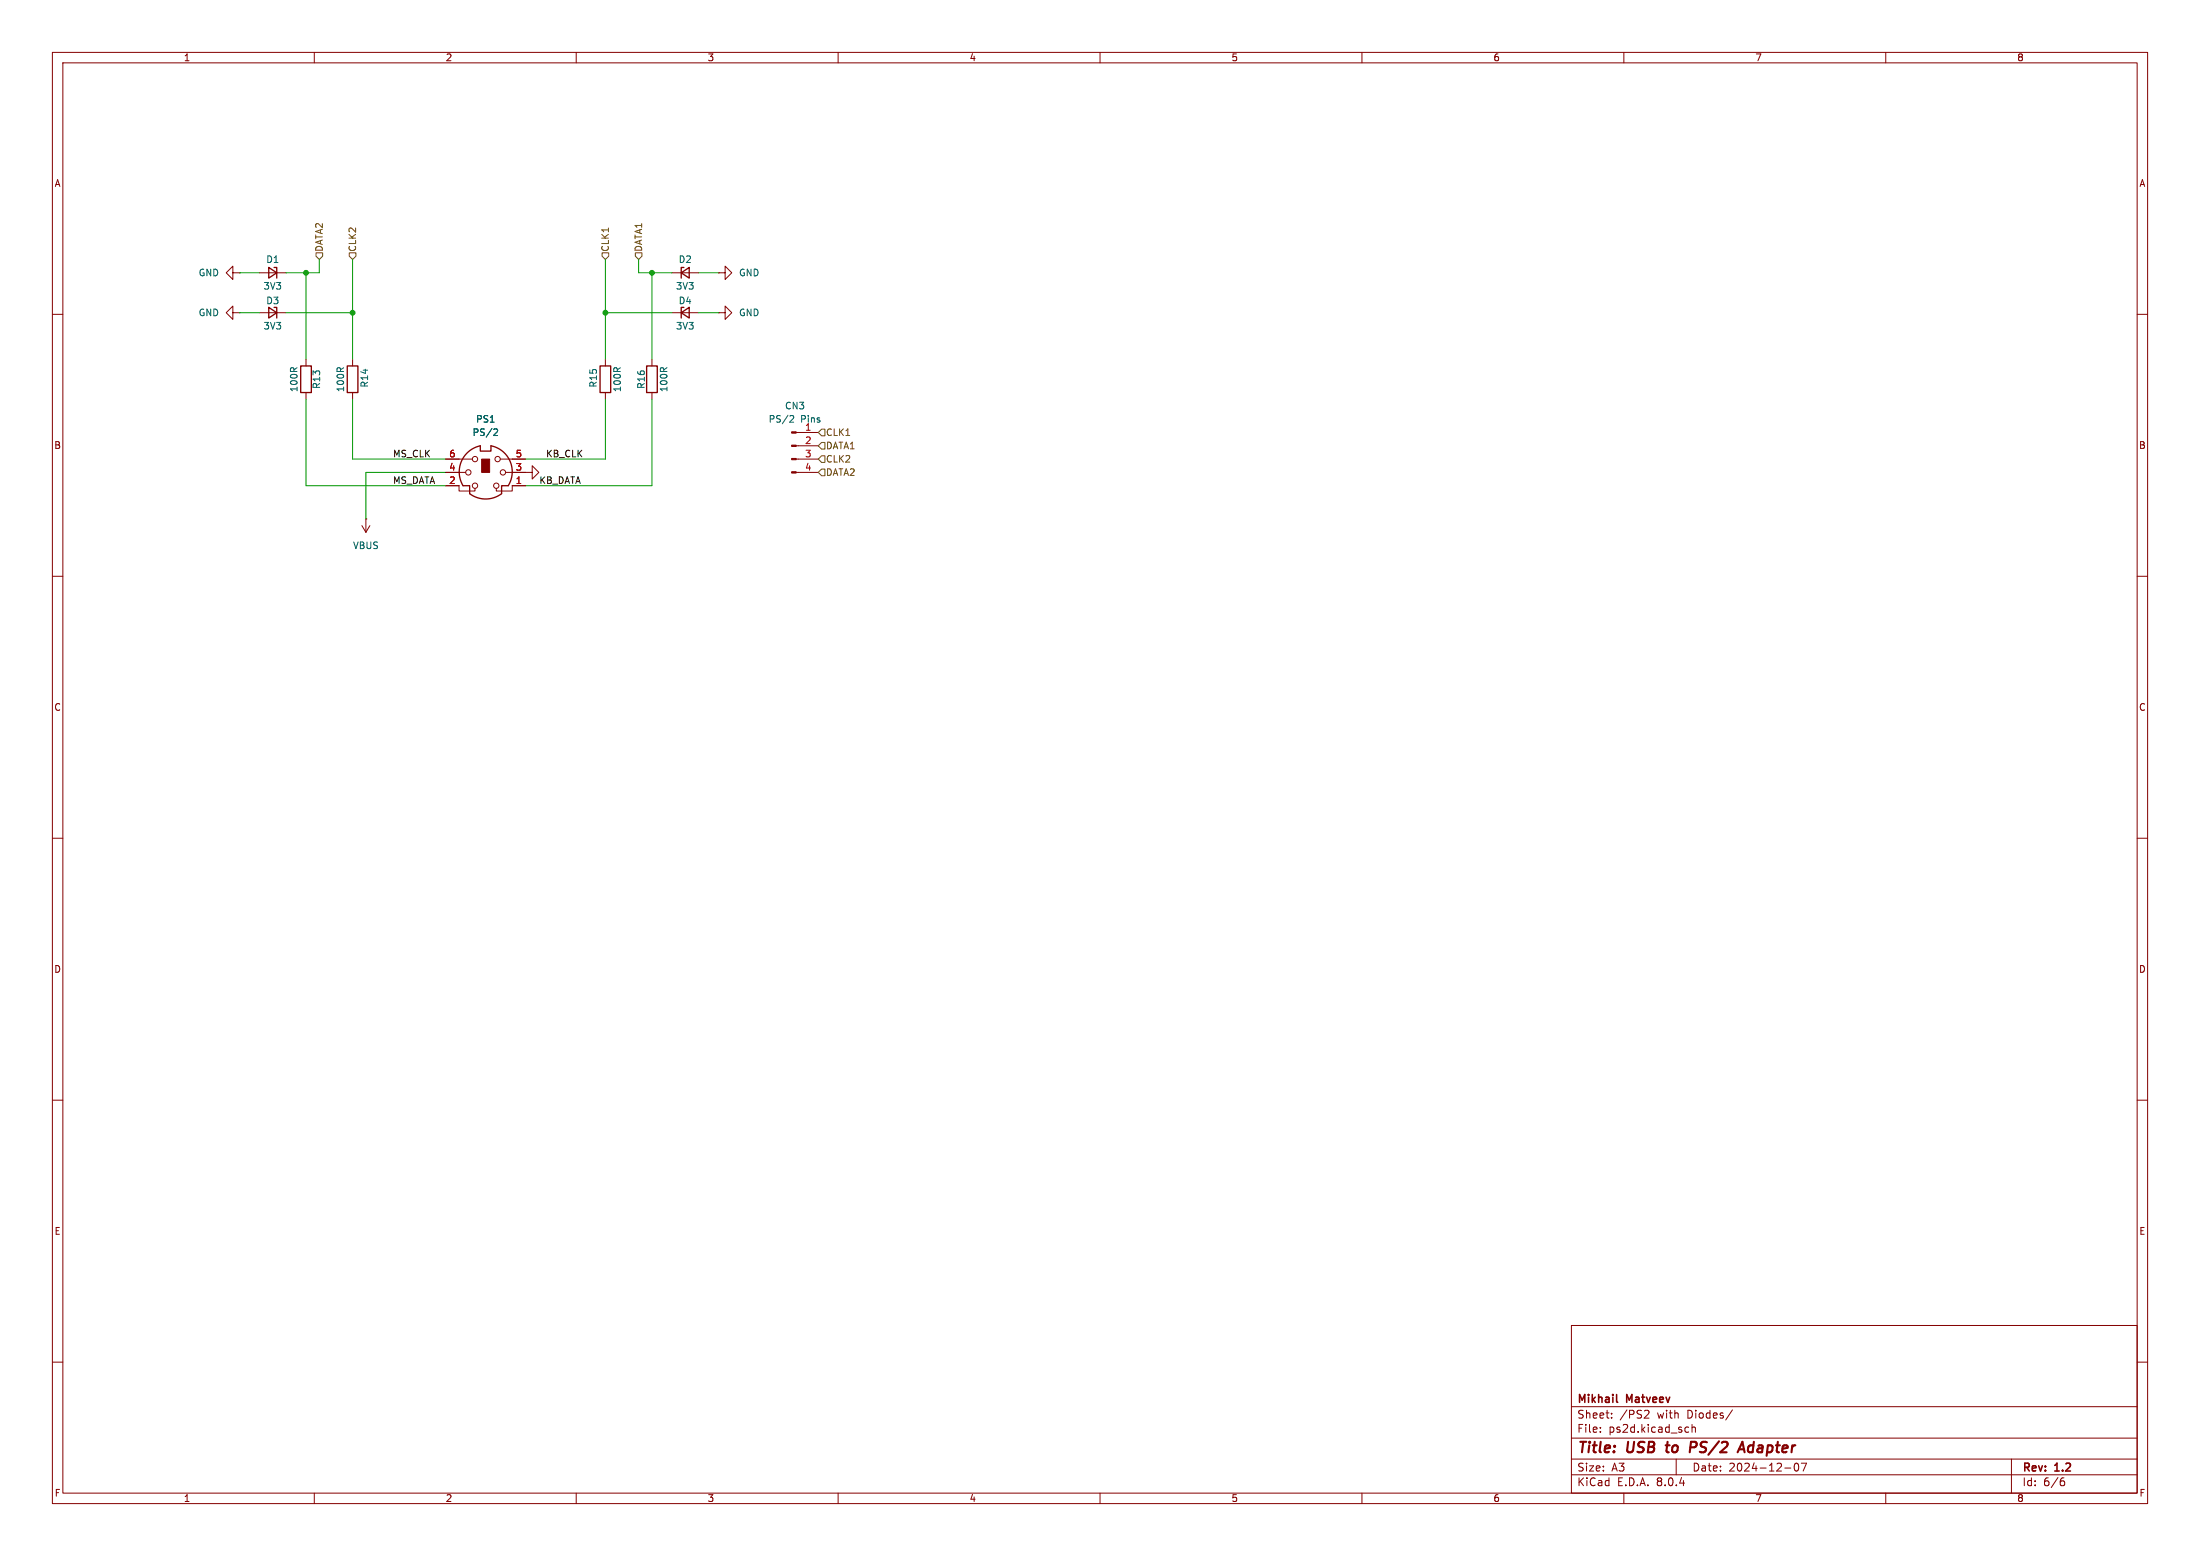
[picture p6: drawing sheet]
<svg xmlns="http://www.w3.org/2000/svg" width="420mm" height="297mm" viewBox="0 0 420 297" stroke-linecap="round" stroke-linejoin="round" font-family="sans-serif">
<g fill="none" stroke="#840000" stroke-width=".19">
<path d="M10 10h400v277h-400zM12 12h396v273h-396zM60 10v2M110 10v2M160 10v2M210 10v2M260 10v2M310 10v2M360 10v2M10 60h2M44.4 52.1v1.2l-1.2-1.2 1.2-1.3v1.3h1.3M44.4 59.7v1.3l-1.2-1.3 1.2-1.3v1.3h1.3"/>
<path d="M45.7 52.1h.1M45.7 59.7h.1M49.5 59.7h5.1M49.5 52.1h5.1M128.3 59.7h5M128.3 52.1h5M137.2 59.7h1.2v-1.3l1.3 1.3-1.3 1.3v-1.3M137.2 59.7h.1M137.2 52.1h1.2v-1.3l1.3 1.3-1.3 1.2v-1.2M137.2 52.1h.1M408 60h2M58.4 68.6v1.3"/>
<path d="M58.4 74.9v1.3M67.3 68.6v1.3M67.3 74.9v1.3M115.6 68.6v1.3M115.6 74.9v1.3M124.5 68.6v1.3M124.5 74.9v1.3M69.8 99.1h.1M69.8 99.1v2.5M85.1 92.7h2.5v1h3.1v-.5M85.1 90.2h3.8M85.1 87.6h5.1"/>
<path d="M95.5 87.6h4.8M96.5 90.2h5.1v-1.3l1.3 1.3-1.3 1.2v-1.2M100.3 92.7h-2.5v1h-3.1v-.5M152 90.2h4.2M152 87.6h4.2M152 85.1h4.2M152 82.6h4.2M10 110h2M69.1 100.3l.7 1.3M70.6 100.3l-.8 1.3M408 110h2M10 160h2"/>
<path d="M408 160h2M10 210h2M408 210h2M10 260h2M300 253h108v32h-108zM408 260h2M300 278.5h108M300 274.5h108M300 268.5h108M305.5 273.2v.2M305.5 272.5v.1M307.7 270.5v.2"/>
<path d="M307.7 269.8v.1M314.2 269.2l.5 .1 .1 .3-.9 1.1h.9M320 278.5v3M321.9 272.4l.5 .1M322.4 273.3l-.5 .1M323 272.5l.2-.1 .4 .1 .1 .9M323 271.9v1.5M330.7 269.1l-1.3 1.9M342.7 279.4a.81 .81 0 0 0 .3 1.4l.2-.2 .2-.4-.2-.8M344.9 279.3l-.7 1.5M384 278.5v6.5M60 285v2"/>
<path d="M110 285v2M160 285v2M210 285v2M260 285v2M300 281.5h108M310 285v2M340.7 280.2h1.2M360 285v2M393.6 282.7h.3l.3 .2-.1 .5-.5 .2M394 282.1l-.4 .1"/>
<circle cx="89.4" cy="90.2" r=".51"/>
<circle cx="90.7" cy="92.7" r=".51"/>
<circle cx="90.7" cy="87.6" r=".51"/>
<circle cx="94.7" cy="92.7" r=".51"/>
<circle cx="95" cy="87.6" r=".51"/>
<circle cx="96" cy="90.2" r=".51"/>
</g>
<path d="M318 275.9h.7M318.3 275.2l-.2 1.7 .3 .3M323.6 275.2h-.8l-.2 2M323.7 276.2l-1 .1M331.7 277.2l.9-2 .4 2M332 276.6h.9" fill="none" stroke="#840000" stroke-width=".4"/>
<path d="M308.6 267.5l.2 .2" fill="none" stroke="#840000" stroke-width=".3"/>
<g fill="#840000" stroke="#840000" stroke-width=".19">
<path d="M151.1 90h.9v.3h-.9z"/>
<path d="M151.1 87.5h.9v.3h-.9z"/>
<path d="M151.1 85h.9v.2h-.9z"/>
<path d="M151.1 82.4h.9v.3h-.9z"/>
<path d="M91.9 87.6h1.6v2.6h-1.6z"/>
</g>
<path d="M151 79.3l.4 .1 .1 .3-.8 .9h.8M94.5 81.9h.4l.1 .3-.8 .9h.8" fill="none" stroke="#006464" stroke-width=".19"/>
<g fill="none" stroke="#840000" stroke-width=".25">
<path d="M51.3 58.7l1.5 1-1.5 1zM51.3 51.1l1.5 1-1.5 1zM52.3 58.7h.5v2M52.3 51.1h.5v2M130 59.7l1.6-1v2zM130 52.1l1.6-1v2zM130.6 58.7h-.6v2M130.6 51.1h-.6v2M57.4 69.9h2v5h-2zM66.3 69.9h2v5h-2zM114.6 69.9h2v5h-2zM123.4 69.9h2.1v5h-2.1z"/>
<path d="M89 86.6l1.1-.8 1.6-.7v1h2v-1a5 5 0 0 1 3.3 7.6h-1.2v1.5a5.1 5.1 0 0 1-6.1 0v-1.5h-1.3a5.1 5.1 0 0 1 .6-6.1z"/>
</g>
<path d="M60.3 48.3h1.3v.6l-.6 .6-.7-.6zM66.7 48.3h1.2v.6l-.6 .6-.6-.6zM114.9 48.3h1.3v.6l-.6 .6-.7-.6zM121.3 48.3h1.3v.6l-.7 .6-.6-.6zM156.8 89.5h.7v1.3h-.7l-.6-.6zM156.8 84.5h.7v1.2h-.7l-.6-.6zM156.8 81.9h.7v1.3h-.7l-.6-.6zM156.8 87h.7v1.3h-.7l-.6-.7z" fill="none" stroke="#725600" stroke-width=".19"/>
<g fill="none" stroke="#009600" stroke-width=".19">
<path d="M45.7 59.7h3.8M45.7 52.1h3.8M54.6 59.7h12.7M58.4 52.1v16.5M61 49.5v2.6h-6.4M67.3 49.5v19.1M115.6 59.7h12.7M115.6 49.5v19.1M121.9 49.5v2.6h6.4M124.5 52.1v16.5M133.3 59.7h3.9M133.3 52.1h3.9"/>
<path d="M58.4 76.2v16.5h26.7M67.3 76.2v11.4h17.8M115.6 76.2v11.4h-15.3M124.5 76.2v16.5h-24.2M85.1 90.2h-15.3v8.9"/>
</g>
<g fill="#009600" stroke="#009600" stroke-width=".19">
<circle cx="67.3" cy="59.7" r=".46"/>
<circle cx="58.4" cy="52.1" r=".46"/>
<circle cx="115.6" cy="59.7" r=".46"/>
<circle cx="124.5" cy="52.1" r=".46"/>
</g>
<g font-size="2.8" fill="#840000">
<text x="301" y="277.9">Title:</text>
<text x="310.6" y="277.9">USB</text>
<text x="319" y="277.9">to</text>
<text x="324.2" y="277.9">PS/2</text>
<text x="334.5" y="277.9">Adapter</text>
</g>
<g font-size="2.1" fill="#840000">
<text x="301" y="268.2">Mikhail</text>
<text x="310.6" y="268.2">Matveev</text>
<text x="301" y="273.7">File:</text>
<text x="301" y="271">Sheet:</text>
<text x="307.1" y="273.7">ps2d.kicad_sch</text>
<text x="309.2" y="271">/PS2</text>
<text x="316.4" y="271">with</text>
<text x="322.2" y="271">Diodes/</text>
<text x="301" y="281.1">Size:</text>
<text x="307.6" y="281.1">A3</text>
<text x="323" y="281.1">Date:</text>
<text x="330" y="281.1">2024-12-07</text>
<text x="386" y="281.3">Rev:</text>
<text x="392.4" y="281.3">1.2</text>
<text x="301" y="283.9">KiCad</text>
<text x="308.7" y="283.9">E.D.A.</text>
<text x="316.3" y="283.9">8.0.4</text>
<text x="386" y="283.9">Id:</text>
<text x="390.1" y="283.9">6/6</text>
</g>
<g font-size="1.8" fill="#840000">
<text x="35" y="11.9">1</text>
<text x="85" y="11.9">2</text>
<text x="135" y="11.9">3</text>
<text x="185" y="11.9">4</text>
<text x="235" y="11.9">5</text>
<text x="285" y="11.9">6</text>
<text x="335" y="11.9">7</text>
<text x="385" y="11.9">8</text>
<text x="10.3" y="35.9">A</text>
<text x="408.3" y="35.9">A</text>
<text x="10.3" y="85.9">B</text>
<text x="408.2" y="85.9">B</text>
<text x="10.3" y="135.9">C</text>
<text x="408.2" y="135.9">C</text>
<text x="10.3" y="185.9">D</text>
<text x="408.2" y="185.9">D</text>
<text x="10.3" y="235.9">E</text>
<text x="408.3" y="235.9">E</text>
<text x="10.3" y="285.9">F</text>
<text x="35" y="286.9">1</text>
<text x="85" y="286.9">2</text>
<text x="135" y="286.9">3</text>
<text x="185" y="286.9">4</text>
<text x="235" y="286.9">5</text>
<text x="285" y="286.9">6</text>
<text x="335" y="286.9">7</text>
<text x="385" y="286.9">8</text>
<text x="408.3" y="285.9">F</text>
</g>
<g font-size="1.8" fill="#006464">
<text x="37.8" y="52.9">GND</text>
<text x="50.7" y="50.4">D1</text>
<text x="129.5" y="50.4">D2</text>
<text x="141" y="52.9">GND</text>
<text x="50.2" y="55.5">3V3</text>
<text x="50.7" y="58.3">D3</text>
<text x="129" y="55.5">3V3</text>
<text x="129.5" y="58.3">D4</text>
<text x="37.8" y="60.6">GND</text>
<text x="50.2" y="63.1">3V3</text>
<text x="129" y="63.1">3V3</text>
<text x="141" y="60.6">GND</text>
<text x="57" y="74.9" transform="rotate(-90 57 74.9)">100R</text>
<text x="61.3" y="74.3" transform="rotate(-90 61.3 74.3)">R13</text>
<text x="65.9" y="74.9" transform="rotate(-90 65.9 74.9)">100R</text>
<text x="70.5" y="74.1" transform="rotate(-90 70.5 74.1)">R14</text>
<text x="114.1" y="74.1" transform="rotate(-90 114.1 74.1)">R15</text>
<text x="118.7" y="74.9" transform="rotate(-90 118.7 74.9)">100R</text>
<text x="123.3" y="74.3" transform="rotate(-90 123.3 74.3)">R16</text>
<text x="127.6" y="74.9" transform="rotate(-90 127.6 74.9)">100R</text>
<text x="90.1" y="83.4">PS/2</text>
<text x="90.8" y="80.9">PS1</text>
<text x="146.6" y="80.9">PS/2</text>
<text x="149.8" y="78.3">CN3</text>
<text x="152.8" y="80.9">Pins</text>
<text x="67.3" y="105">VBUS</text>
</g>
<g font-size="1.8" fill="#725600">
<text x="61.8" y="48.2" transform="rotate(-90 61.8 48.2)">DATA2</text>
<text x="68.2" y="48.2" transform="rotate(-90 68.2 48.2)">CLK2</text>
<text x="116.4" y="48.2" transform="rotate(-90 116.4 48.2)">CLK1</text>
<text x="122.8" y="48.2" transform="rotate(-90 122.8 48.2)">DATA1</text>
<text x="157.6" y="83.4">CLK1</text>
<text x="157.6" y="86">DATA1</text>
<text x="157.6" y="88.5">CLK2</text>
<text x="157.6" y="91">DATA2</text>
</g>
<g font-size="1.8" fill="#a90000">
<text x="153.6" y="82.3">1</text>
<text x="85.7" y="89.9">4</text>
<text x="85.7" y="87.4">6</text>
<text x="98.4" y="89.9">3</text>
<text x="98.4" y="87.4">5</text>
<text x="153.6" y="84.8">2</text>
<text x="153.6" y="87.4">3</text>
<text x="153.6" y="89.9">4</text>
<text x="85.7" y="92.5">2</text>
<text x="98.4" y="92.5">1</text>
</g>
<g font-size="1.8" fill="#0f0f0f">
<text x="74.9" y="87.4">MS_CLK</text>
<text x="104.1" y="87.4">KB_CLK</text>
<text x="74.9" y="92.4">MS_DATA</text>
<text x="102.9" y="92.4">KB_DATA</text>
</g>
</svg>
